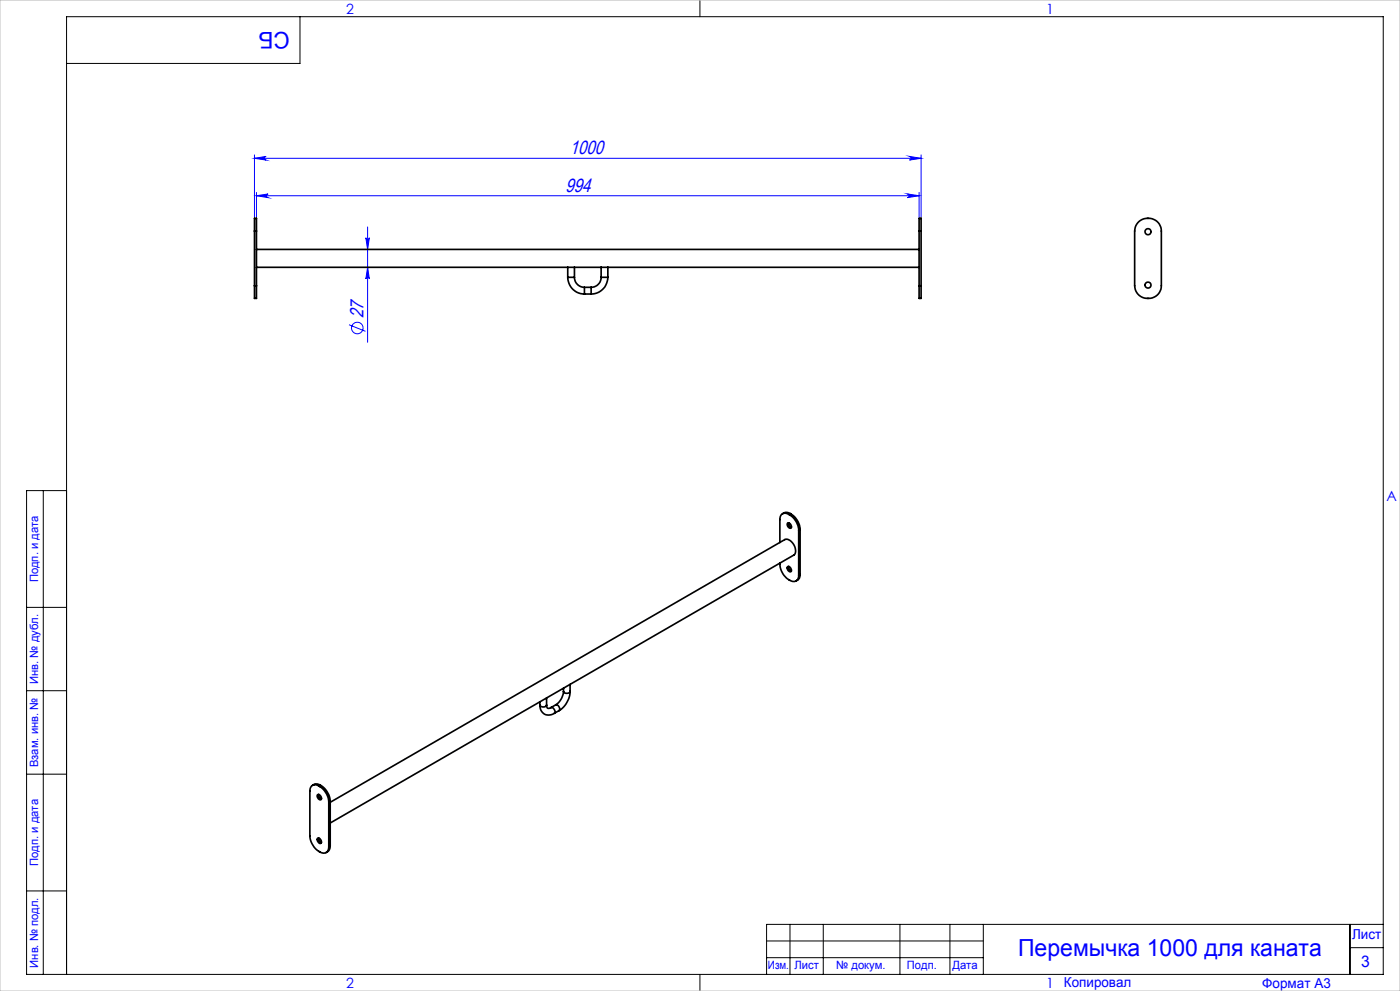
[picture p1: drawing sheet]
<svg xmlns="http://www.w3.org/2000/svg" width="420mm" height="297mm" viewBox="0 0 420 297" stroke-linecap="round" stroke-linejoin="round" font-family="sans-serif">
<g fill="none" stroke="#00f" stroke-width=".3">
<path d="M76.3 46.4v19M76.3 47.4h200M76.3 47.4l3.5-.5a.55 .55 0 0 0-.5 .5 .55 .55 0 0 0 .5 .6zM76.9 57.7v7.7M76.9 58.7h198.8M76.9 58.7l3.5-.6a.55 .55 0 0 0-.5 .6 .55 .55 0 0 0 .5 .5zM272.2 58.1l3.5 .6-3.5 .5a.55 .55 0 0 0 .5-.5 .55 .55 0 0 0-.5-.6zM272.8 46.9l3.5 .5-3.5 .6a.55 .55 0 0 0 .5-.6 .55 .55 0 0 0-.5-.5zM275.7 57.7v7.7M276.3 46.4v19M109.7 71.3a.53 .53 0 0 0 .6 .5 .53 .53 0 0 0 .5-.5l-.5 3.5zM110.3 68v34.6"/>
<path d="M104.7 97.3l4.9 2M110.3 80.1l.5 3.5a.53 .53 0 0 0-.5-.5 .53 .53 0 0 0-.6 .5z"/>
<circle cx="107.2" cy="98.3" r="1.73"/>
</g>
<g fill="none" stroke="#000" stroke-width=".3">
<path d="M90 5v14h-70M210 0v5M13 147v145M20 147h-12v145h407v-287h-395v287M8 182h12M8 207h12M8 232h12M8 267h12M237 277v15M247 277v15M270 277v15M285 277v15"/>
<path d="M295 277v15M405 277v15M415 277h-185v15M210 292v5M230 282h65M230 287h65M405 284h10"/>
</g>
<path d="M0 0h420v297h-420z" fill="none" stroke="#c0c0c0" stroke-width=".3"/>
<g fill="#00f">
<path d="M272.2 58.1l3.5 .6-3.5 .5a.55 .55 0 0 0 .5-.5 .55 .55 0 0 0-.5-.6zM76.9 58.7l3.5-.6a.55 .55 0 0 0-.5 .6 .55 .55 0 0 0 .5 .5z"/>
<path d="M76.3 47.4l3.5-.5a.55 .55 0 0 0-.5 .5 .55 .55 0 0 0 .5 .6zM272.8 46.9l3.5 .5-3.5 .6a.55 .55 0 0 0 .5-.6 .55 .55 0 0 0-.5-.5z"/>
<path d="M109.7 71.3a.53 .53 0 0 0 .6 .5 .53 .53 0 0 0 .5-.5l-.5 3.5zM110.3 80.1l.5 3.5a.53 .53 0 0 0-.5-.5 .53 .53 0 0 0-.6 .5z"/>
</g>
<g fill="none" stroke="#000" stroke-width=".5">
<path d="M76.3 69.2v-3.8h.6v3.8M76.3 69.2h.6M76.3 69.2v16.5M76.9 74.8h198.8M76.9 69.2v16.5M275.7 69.2v-3.8h.6v3.8M275.7 69.2h.6M275.7 69.2v16.5M276.3 69.2v16.5M341.7 66.4a4 4 0 0 1 4.3-.7 4 4 0 0 1 2.4 3.5v16.5a4 4 0 0 1-4 3.7 4 4 0 0 1-4-3.7v-16.5l.3-1.5zM76.3 85.7v3.7h.6v-3.7M76.3 85.7h.6"/>
<path d="M76.9 80.1h93.4M170.3 83.1a5 5 0 0 0 5 5M170.3 80.1h2M170.3 83.1h2M170.3 80.1v3M172.3 83.1a3 3 0 0 0 3 3M172.3 80.1h8M172.3 80.1v3M175.3 86.1v2M175.3 86.1h2M175.3 88.1h2M177.3 86.1v2"/>
<path d="M180.3 83.1a3 3 0 0 1-3 3M180.3 80.1h2.1M180.3 83.1h2.1M180.3 80.1v3M182.4 83.1a5 5 0 0 1-5.1 5M182.4 80.1h93.3M182.4 80.1v3M275.7 85.7v3.7h.6v-3.7M275.7 85.7h.6M236.4 156.7a1.04 1.04 0 0 1 .8 1.6 1.02 1.02 0 0 1-.8-1.6zM236.6 156.7a1.22 1.22 0 0 0 .8 1.4M236.6 154.2a1.64 1.64 0 0 0-1.9-.2 1.64 1.64 0 0 0-.7 1.7v6.9"/>
<path d="M236.6 154.2l.3 .1M236.9 154.3a5.8 5.8 0 0 1 2.7 4.7M237.1 153.9l-1.5-.3-.9 .4M237.1 153.9l-.5 .3M237.1 153.9l.2 .2M237.3 154.1a5.8 5.8 0 0 1 2.7 4.6M237.3 154.1l-.4 .2M239.6 159v13.4M240 158.7l-.4 .3M240 158.7v13.4M234 168.8a5.3 5.3 0 0 0 4.4 5.5l.6-.3 .4-.5 .2-1.1M236.3 169.9a.97 .97 0 0 1 .9 .4 .97 .97 0 0 1 0 1.1 1.11 1.11 0 0 1-.9-1.5z"/>
<path d="M236.6 169.8a1.22 1.22 0 0 0 .8 1.3M240 172.1l-.2 1.2-1 .8M240 172.1l-.4 .3M162 211.3a2.7 2.7 0 0 0 1.3 2.7 2.7 2.7 0 0 0 3-.2M162 211.3a1.17 1.17 0 0 0 2 0M162 210.3v1M164 211.3v.1a.76 .76 0 0 0 .4 .9 .76 .76 0 0 0 .9-.2M164 209.2v2.1M165.3 212.1a1.17 1.17 0 0 1 1 1.7M166.7 211.2a1.17 1.17 0 0 1 1 1.8M166.7 211.2l-1.4 .9M167.7 213l-1.4 .8"/>
<path d="M169.1 207.2v.2a5.4 5.4 0 0 1-2.4 3.8M169.1 207.2a1.14 1.14 0 0 0 1.9 0M169.1 206.2v1M171 207.2a7.2 7.2 0 0 1-3.3 5.8M171 205.1v2.1M95.2 238.2a.97 .97 0 0 1 1 .4 .97 .97 0 0 1 0 1.1 1.16 1.16 0 0 1-1-1.5zM95.6 238.1a1.33 1.33 0 0 0 .8 1.4M95.6 235.5a1.65 1.65 0 0 0-1.8-.1 1.65 1.65 0 0 0-.8 1.7v13.4a5.2 5.2 0 0 0 4.4 5.2l.8-.5 .4-1.5M95.6 235.5l.4 .2M96 235.7a6.1 6.1 0 0 1 2.6 4.7M96.1 235.3l-1.5-.4-.8 .5M96.1 235.3l-.5 .2"/>
<path d="M96.1 235.3l.3 .2M96.4 235.5a6.1 6.1 0 0 1 2.7 4.6M96.4 235.5l-.4 .2M95.2 251.2a.91 .91 0 0 1 1 .5 .91 .91 0 0 1-.1 1.1 1.26 1.26 0 0 1-.9-1.6zM95.6 251.2a1.32 1.32 0 0 0 .8 1.3M98.6 240.4v13.3M99.1 240.4l136.3-78.7a3.1 3.1 0 0 1 3.3 3.4l-.2 .9-.4 .4-139 80.3M99.1 253.5l-.3 1.2-1 .8M99.1 240.1l-.5 .3M99.1 253.5l-.5 .2M99.1 240.1v13.4"/>
<circle cx="344.4" cy="69.4" r=".9"/>
<circle cx="344.4" cy="85.5" r=".9"/>
</g>
<text font-size="7.1" fill="#00f" x="305.4" y="286.4">Перемычка 1000 для каната</text>
<text font-size="6.9" fill="#00f" x="86.9" y="9.4" transform="rotate(-180 86.9 9.4)">СБ</text>
<g font-size="5.7" fill="#00f">
<text x="171" y="46.2">1000</text>
<text x="169.7" y="57.4">994</text>
<text x="109" y="95.4" transform="rotate(-90 109 95.4)">27</text>
</g>
<text font-size="4.8" fill="#00f" x="408.3" y="289.7">3</text>
<g font-size="4.2" fill="#00f">
<text x="103.8" y="4.2">2</text>
<text x="313.8" y="4.2">1</text>
<text x="415.9" y="150.2">A</text>
<text x="103.8" y="296.2">2</text>
<text x="313.8" y="296.2">1</text>
</g>
<g font-size="4.1" fill="#00f">
<text x="405.6" y="281.5">Лист</text>
<text x="319.2" y="295.9">Копировал</text>
<text x="378.7" y="296">Формат А3</text>
</g>
<g font-size="3.4" fill="#00f">
<text x="11.4" y="174.5" transform="rotate(-90 11.4 174.5)">Подп. и дата</text>
<text x="11.4" y="205" transform="rotate(-90 11.4 205)">Инв. № дубл.</text>
<text x="11.4" y="229.9" transform="rotate(-90 11.4 229.9)">Взам. инв. №</text>
<text x="11.4" y="259.5" transform="rotate(-90 11.4 259.5)">Подп. и дата</text>
<text x="11.4" y="290" transform="rotate(-90 11.4 290)">Инв. № подл.</text>
<text x="230.4" y="290.4">Изм.</text>
<text x="238.3" y="290.4">Лист</text>
<text x="250.9" y="290.4">№ докум.</text>
<text x="272.1" y="290.4">Подп.</text>
<text x="285.7" y="290.5">Дата</text>
</g>
</svg>
